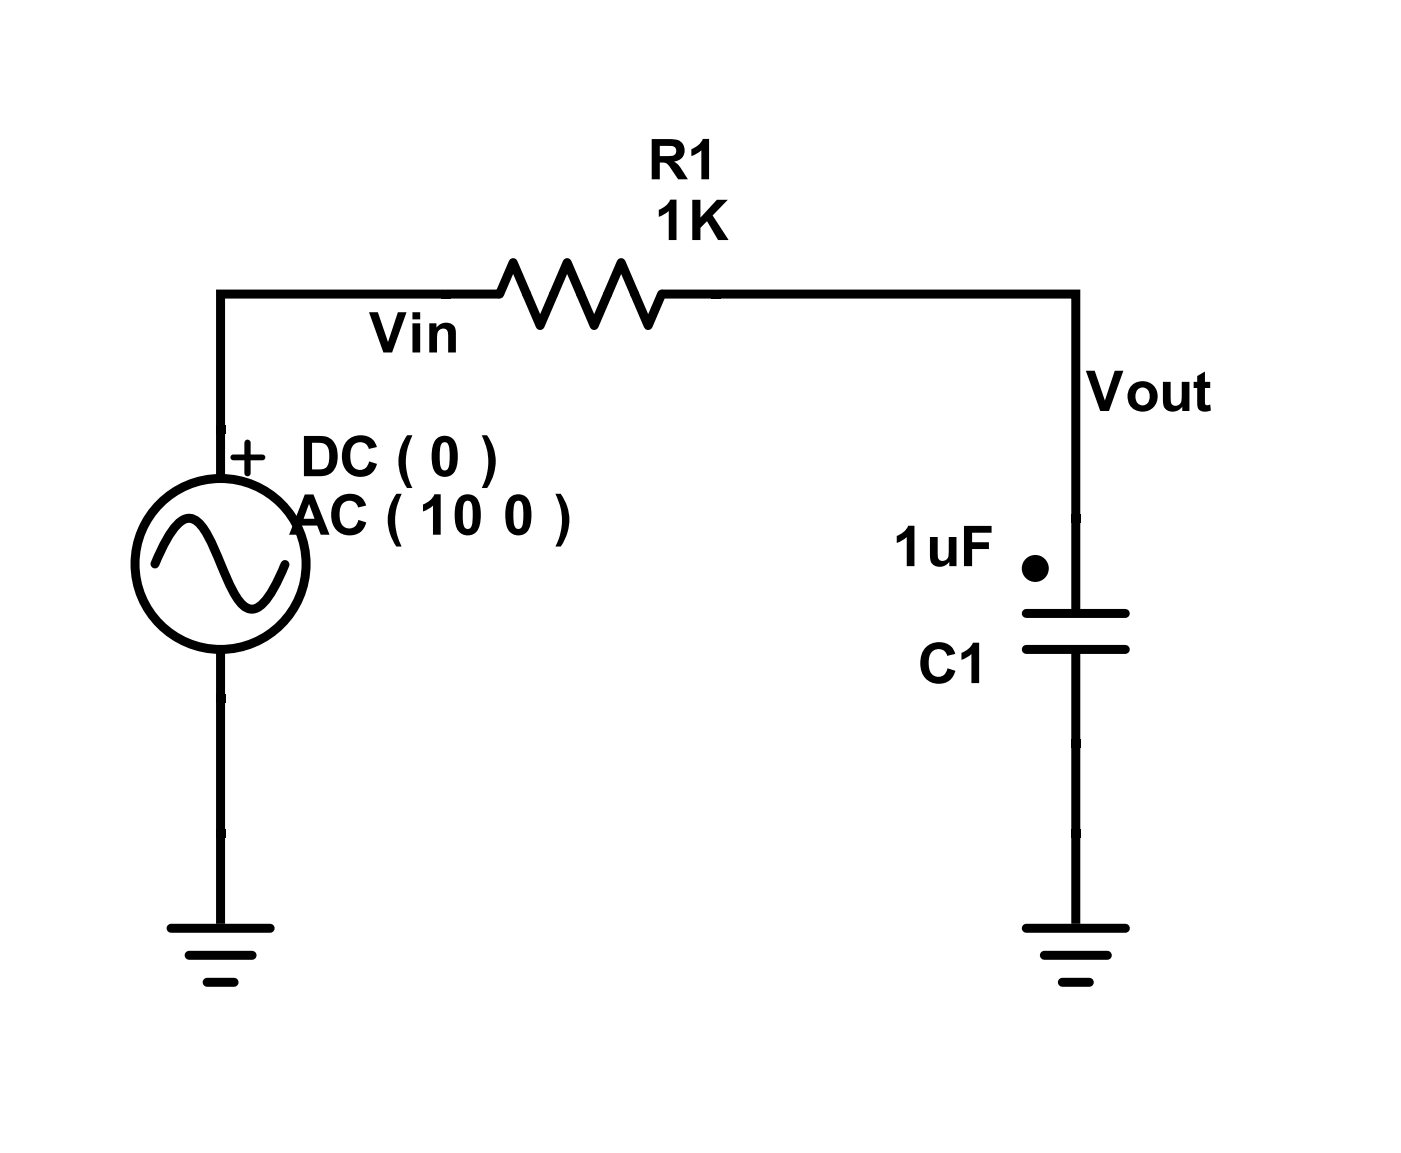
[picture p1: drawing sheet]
<svg xmlns="http://www.w3.org/2000/svg" width="66mm" height="54mm" viewBox="0 0 66 54" stroke-linecap="round" stroke-linejoin="round" font-family="sans-serif">
<path d="M21 13.9h-10.6v6.3M21.2 13.9h2.1M23.5 13.9l.7-1.5 1.2 2.9 1.3-2.9 1.3 2.9 1.2-2.9 1.3 2.9 .7-1.4M31.4 13.9h2.1M33.7 13.9h17v10.6M10.4 32.9v6.4M48.3 28.9h4.7M48.3 30.6h4.7M50.7 24.7v4M50.7 30.8v4M50.7 35.1v4.2" fill="none" stroke="#000" stroke-width=".42"/>
<g fill="#000">
<path d="M20.8 13.6h.4v.5h-.4zM33.5 13.6h.4v.5h-.4zM10.2 20h.4v.4h-.4zM10.2 32.7h.4v.4h-.4zM50.4 24.2h.5v.5h-.5zM50.4 34.8h.5v.5h-.5z"/>
<circle cx="48.7" cy="26.8" r=".64"/>
</g>
<path d="M21.2 13.9h2.1M31.4 13.9h2.1M50.7 24.7v4M50.7 30.8v4" fill="none" stroke="#000" stroke-width=".05"/>
<circle cx="10.4" cy="26.6" r="4" fill="#fff"/>
<g fill="none" stroke="#000" stroke-width=".42">
<path d="M7.3 26.6l.5-1.1 .5-.7 .4-.3 .3-.1a3.1 3.1 0 0 1 1.2 1.8 8.5 8.5 0 0 0 1.2 2.3l.3 .2h.4l.4-.4 .4-.6 .5-1.1M10.4 20.4v1.9M10.4 30.8v1.9M10.4 39.5v3.8M50.7 39.5v3.8M8.1 43.7h4.6M8.9 45h3M9.8 46.3h1.2M48.3 43.7h4.7M49.2 45h2.9M50 46.3h1.3"/>
<circle cx="10.4" cy="26.6" r="4"/>
</g>
<path d="M11 21.6h1.4" fill="none" stroke="#000" stroke-width=".27"/>
<path d="M11.7 20.9v1.4" fill="none" stroke="#000" stroke-width=".29"/>
<path d="M10.2 39.1h.4v.4h-.4zM50.4 39.1h.5v.4h-.5z" fill="#000"/>
<path d="M10.4 39.5v3.8M50.7 39.5v3.8" fill="none" stroke="#000" stroke-width=".05"/>
<g font-size="2.6">
<text x="30.5" y="8.4">R1</text>
<text x="30.8" y="11.3">1K</text>
<text x="17.4" y="16.6">Vin</text>
<text x="14.1" y="22.4">DC ( 0 )</text>
<text x="51.1" y="19.4">Vout</text>
<text x="13.6" y="25.2">AC ( 10</text>
<text x="23.7" y="25.2">0 )</text>
<text x="42" y="26.7">1uF</text>
<text x="43.2" y="32.2">C1</text>
</g>
</svg>
